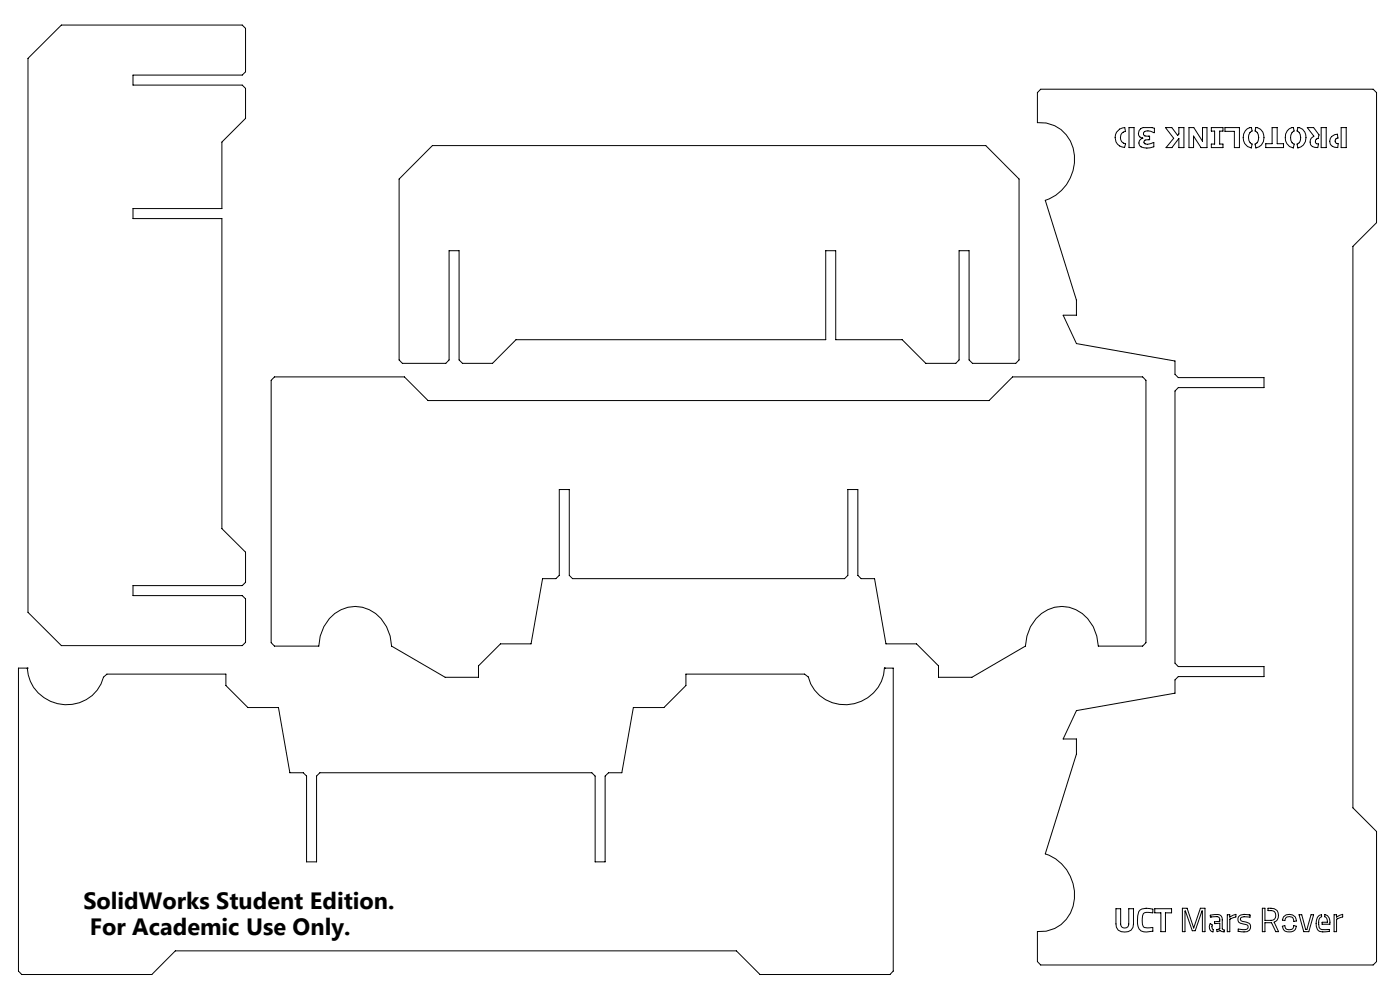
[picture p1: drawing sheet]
<svg xmlns="http://www.w3.org/2000/svg" width="420mm" height="297mm" viewBox="0 0 420 297" stroke-linecap="round" stroke-linejoin="round" font-family="sans-serif">
<g fill="none" stroke="#000" stroke-width=".3">
<path d="M8.4 17.5l10-10h54.3l1 1v13l-1 1h-32.8v3h32.8l1 1v9l-7.1 7.1v19.9h-26.7v3h26.7v92.9l7.1 7.1v9l-1 1h-32.8v3h32.8l1 1v13l-1 1h-54.3l-10-10zM312.2 26.7h99.7l1.1 1.1v38.9l-7.1 7.1v168.3l7.1 7.1v39l-1.1 1h-99.7l-1-1v-9a10.6 10.6 0 0 0 11.1-12.2 12.9 12.9 0 0 0-8.7-11.1l9.3-29.9v-4.5h-4l4-8.5 29.6-5.3v-3.9l1-1h25.7v-3h-25.7l-1-1v-81.6l1-1h25.7v-3h-25.7l-1-1v-4l-29.6-5.2-4-8.5h4v-4.5l-9.3-30a12.8 12.8 0 0 0 6.3-19.6 10 10 0 0 0-8.7-3.6v-9zM335.9 38.7l1.5-.5 .2 1.2a1.86 1.86 0 0 0-1.5 1.9 1.86 1.86 0 0 0 1.6 1.8l-.3 1.1a2.98 2.98 0 0 1-2.8-2.2 2.98 2.98 0 0 1 1.3-3.3zM338.7 38.2h1.5v6h-1.5zM342.2 38.6l.8-.4 3 .1 .3 .1v1.4h-.2a2.15 2.15 0 0 0-3 0l.2 .9 1.6 .1v1.1h-.4a1 1 0 0 0-1.2 .4v.6a2.59 2.59 0 0 0 2.8-.2v1.3a3.6 3.6 0 0 1-4.3-.5 1.5 1.5 0 0 1 1-2.1 1.32 1.32 0 0 1-1.3-1.4l.2-.9zM349.6 38.2h1.9l1.8 2.4 .4-.5v-1.9h1.5v6h-1.5v-2.7l-2.1 2.7h-1.8l2.3-2.8zM356.7 38.2h1.4l2.7 4.1v-4.1h1.3v6h-1.8l-2.2-3.4v3.4h-1.4zM363.4 38.2h3.5v1.1h-1v3.9h1v1h-3.5v-1h1v-3.9h-1zM367.5 38.2h4.3v6h-1.5v-4.8h-2.8zM374.2 38.6l1.2-.4 .2 1.1a2.3 2.3 0 0 0 0 3.9l-.2 1.1a3.3 3.3 0 0 1-2.4-2.5 3.3 3.3 0 0 1 1.2-3.2zM376.7 38.2a2.95 2.95 0 0 1 2.3 4.2l-.6 1.1-.7 .5-.9 .3-.3-1.1a2.29 2.29 0 0 0 0-3.9zM381.6 38.2h1.6v4.9h1.9v1.1h-5.4v-1.1h1.9z"/>
<path d="M386.8 38.6l1.2-.4 .2 1.1a2.32 2.32 0 0 0 .1 3.9l-.3 1.1a3.3 3.3 0 0 1-2.4-2.5 3.3 3.3 0 0 1 1.2-3.2zM389.4 38.2a2.96 2.96 0 0 1 2.2 4.2l-.6 1.1-.7 .5-.9 .3-.3-1.1a2.25 2.25 0 0 0 0-3.9zM392.2 38.2h1.9l1.6 2.2-.3 1.1a.82 .82 0 0 0-.8 .9 .82 .82 0 0 0 1 .7l-.3 1.1a1.81 1.81 0 0 1-2.2-1.1 1.81 1.81 0 0 1 1.1-2.3zM396.3 38.2h1.6v6h-1.6zM402.3 38.2h1.6v6h-1.6zM129.7 43.6h166l10 10.1v54.2l-1 1h-13l-1-1v-32.8h-3v32.8l-1 1h-9l-7-7.1h-20v-26.7h-3v26.7h-92.9l-7.1 7.1h-9l-1-1v-32.8h-3v32.8l-1 1h-13l-1-1v-54.2zM342.8 41.4h.1M399.5 40.9l.9-.5 .8-.2 .2 1.2a.85 .85 0 0 0-.9 .9 .85 .85 0 0 0 1 .8l-.2 1.1a1.97 1.97 0 0 1-2.1-.9 1.97 1.97 0 0 1 .3-2.4zM82.3 113h39l7.1 7h168.3l7.1-7h39l1 1v78.6l-1 1h-13.3a11.7 11.7 0 0 0-10.9-11.9 11.2 11.2 0 0 0-10.5 8.9l-.5 3-16 9.4h-10v-3.4l-6.6-6.6h-9.2l-3.4-19.6h-4.1l-.9-1v-25.7h-3v25.7l-1 1h-81.6l-1-1v-25.7h-3v25.7l-1 1h-4l-3.5 19.6h-9.2l-6.6 6.6v3.4h-9.9l-16.1-9.4a11.7 11.7 0 0 0-10.9-11.9 11.2 11.2 0 0 0-10.5 8.9l-.5 3h-13.3l-.9-1v-78.6zM8.2 200.2h.1M8.2 200.2a11.8 11.8 0 0 0 9.3 10.7 11.8 11.8 0 0 0 12.8-5.9l.7-2.1 1.1-.9h35.7v3.5l6.6 6.6h9.1l3.5 19.5h4l1 1v25.7h3v-25.7l1-1h81.6l.9 1v25.7h3v-25.7l1.1-1h3.9l3.5-19.5h9.2l6.6-6.6v-3.5h35.6l1.1 .9a11.7 11.7 0 0 0 12.5 8.2 11.7 11.7 0 0 0 10.3-10.9M8.2 200.2h-2.7v90.8l1 1.1h39l7.1-7.1h168.3l7.1 7.1h39l1-1.1v-90.8h-2.7"/>
<path d="M265.3 200.2h.1M334.8 272.3h1.4v4.6a1.22 1.22 0 0 0 1.2 1.2 1.22 1.22 0 0 0 1.2-1.2v-4.6h1.4v4.6a2.69 2.69 0 0 1-2.1 2.5 2.69 2.69 0 0 1-3-1.5zM342 272.7a4.7 4.7 0 0 1 3.9-.2l-.1 1.1a2.72 2.72 0 0 0-2.9 .4 5.3 5.3 0 0 0 .2 3.8l1.1 .3 1.6-.1 .1 1.1a3.6 3.6 0 0 1-4.2-.7 6.9 6.9 0 0 1 .3-5.7zM346.4 272.3h5.1v1.3h-1.9v5.6h-1.3v-5.6h-1.9zM354.7 272.2h1.4l2 5.9 2-5.9h1.4v7h-.8v-6.2l-2.1 5.9h-.9l-2.2-5.9v6.2h-.8zM363.1 274.3l2.3-.2a1.36 1.36 0 0 1 1.3 1.6v2.6l.6 .4-.1 .6-1.2-.4-.9 .3-.1-.6 .9-.2v-1.7l-1.5 .1-.1-.5 1.6-.2a1.03 1.03 0 0 0-.8-1.4l-2 .1zM363.1 276.8l.6 .4v1.1l.3 .3-.1 .7a1.61 1.61 0 0 1-.8-2.5zM368.2 274.1h.7v.7l1.9-.8v.8l-1.9 .7v3.7h-.7zM371.8 274.5a4 4 0 0 1 3.2-.3v.7a3.3 3.3 0 0 0-2.8 .2l-.1 .4 .2 .4 2.4 .8a1.47 1.47 0 0 1 .2 2.1 4.3 4.3 0 0 1-3.5 .3l.1-.7a2.9 2.9 0 0 0 2.8-.2v-.8l-.7-.4a1.84 1.84 0 0 1-2.2-1.7zM378.7 272.2h.8v3.6h1.8a1.46 1.46 0 0 0 1.4-1.4 1.46 1.46 0 0 0-1.4-1.5h-.9v-.7a2.37 2.37 0 0 1 3.1 2.1 1.89 1.89 0 0 1-1.3 2.1l1.4 2.8h-.9l-1.2-2.7h-2v2.7h-.8zM384.7 277.6l.7-.2a1.34 1.34 0 0 0 1.4 1.3 1.34 1.34 0 0 0 1.3-1.3l.8 .2a2.13 2.13 0 0 1-2.1 1.7 2.13 2.13 0 0 1-2.1-1.7zM385.1 274.8a2.18 2.18 0 0 1 2.3-.7 2.18 2.18 0 0 1 1.5 1.9l-.7 .2-.2-.9a1.39 1.39 0 0 0-1.5-.6 1.39 1.39 0 0 0-1.1 1.2l-.7-.2z"/>
<path d="M389.7 274.1h.8l1.2 4.4h.4l1.2-4.4h.8l-1.5 5.1h-1.5zM395.7 274.4l.8-.3v.6a1.39 1.39 0 0 0-.9 1.7l.1 1.6 .4 .4 .4 .2 2.3-.1v.6a3.8 3.8 0 0 1-3.6-.6 3.9 3.9 0 0 1 .5-4.1zM397.4 274.1a2.31 2.31 0 0 1 1.6 2.9h-2.4v-.6h1.6a1.36 1.36 0 0 0-.8-1.7zM400.2 274.1h.8v.7l1.8-.8v.8l-1.8 .7v3.7h-.8z"/>
</g>
<g font-size="7.1">
<text x="25" y="272.4">SolidWorks Student Edition.</text>
<text x="26.9" y="280.1">For Academic Use Only.</text>
</g>
</svg>
